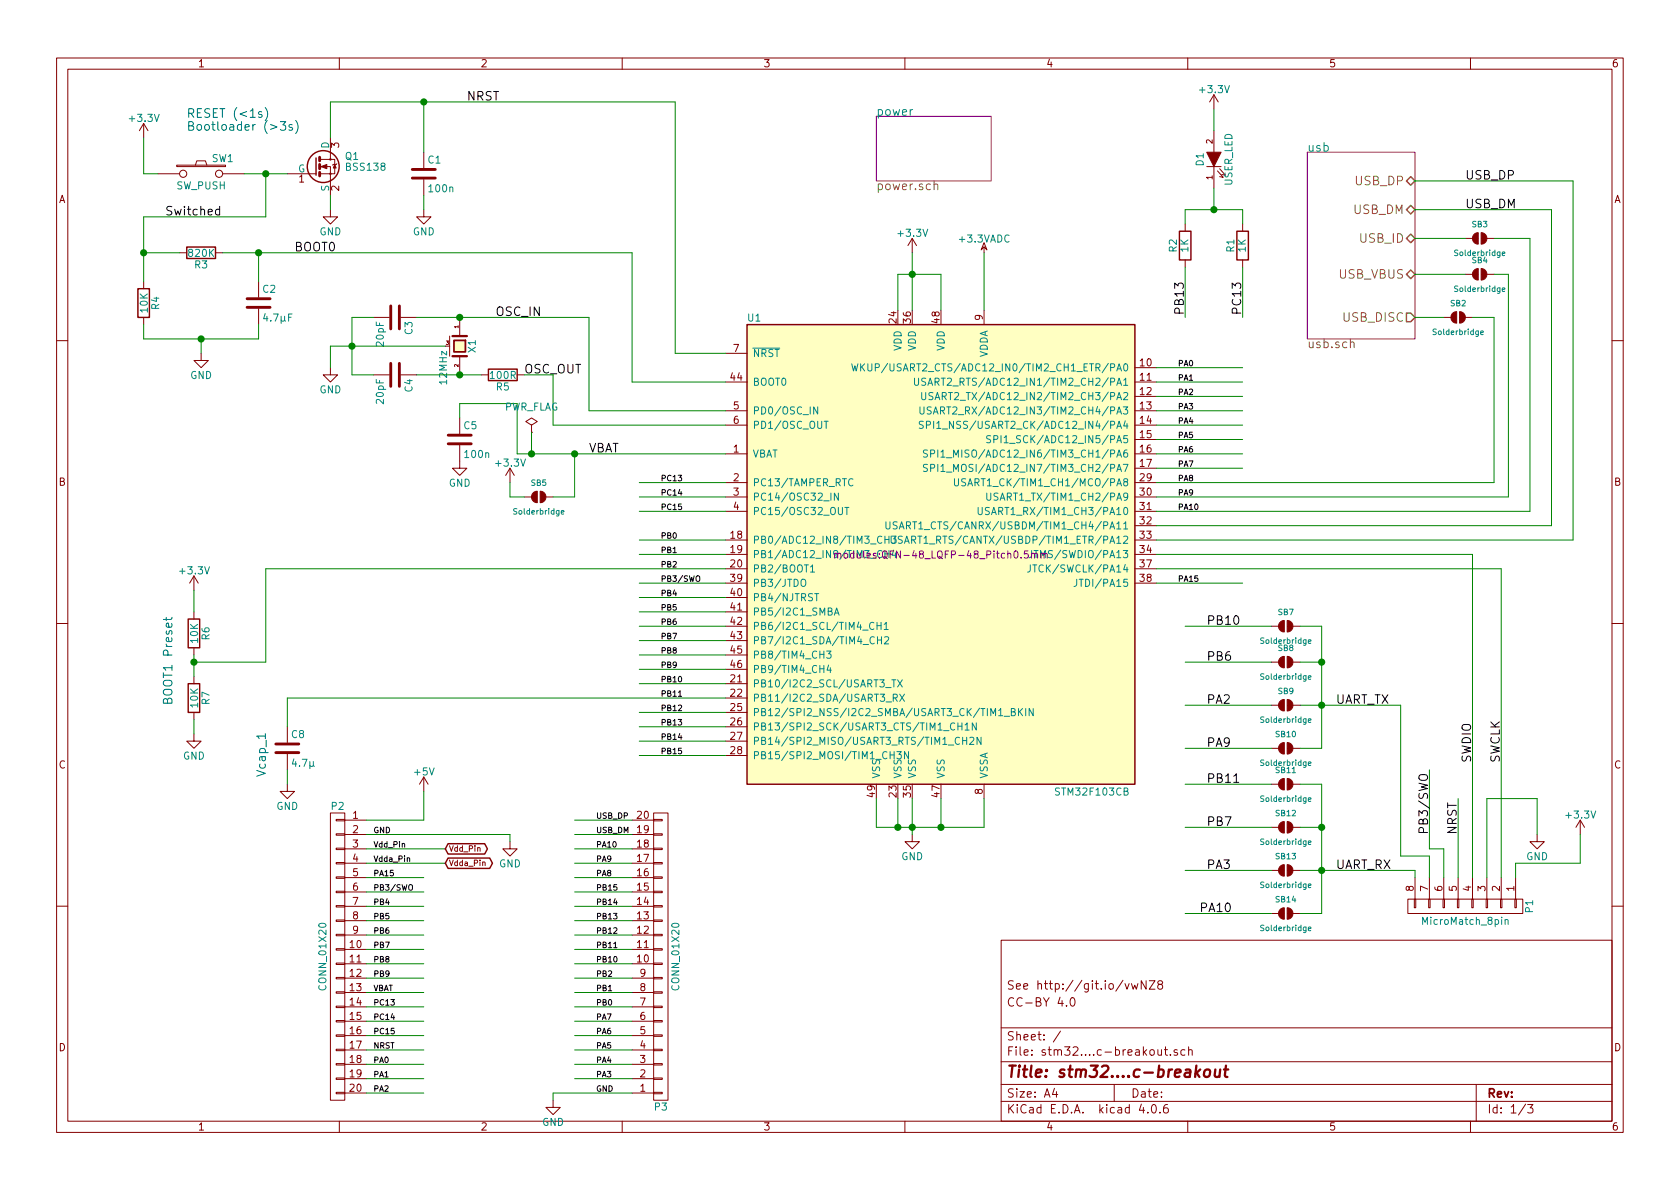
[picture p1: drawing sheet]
EESchema Schematic File Version 2
LIBS:bat54
LIBS:solderbridge
LIBS:ip4220cz6
LIBS:stm32....c-breakout
EELAYER 25 0
EELAYER END
$Descr A4 11693 8268
encoding utf-8
Sheet 1 3
Title "stm32....c-breakout"
Date ""
Rev ""
Comp ""
Comment1 "CC-BY 4.0"
Comment2 "See http://git.io/vwNZ8"
Comment3 ""
Comment4 ""
$EndDescr
$Comp
L STM32F103CB-RESCUE-stm32-lqfp48 U1
U 1 1
P 6550 3850
F 0 "U1" H 5250 5500 50  0000 C CNN
F 1 "STM32F103CB" H 7600 2200 50  0000 C CNN
F 2 "modules:QFN-48_LQFP-48_Pitch0.5mm" H 6550 3850 50  0000 C CNN
F 3 "" H 6550 3850 50  0000 C CNN
	1    6550 3850
	1    0    0    -1  
$EndComp
$Comp
L +3.3V #PWR01
U 1 1
P 1000 950
F 0 "#PWR01" H 1000 800 50  0001 C CNN
F 1 "+3.3V" H 1000 1090 50  0000 C CNN
F 2 "" H 1000 950 50  0000 C CNN
F 3 "" H 1000 950 50  0000 C CNN
	1    1000 950 
	1    0    0    -1  
$EndComp
$Comp
L SW_PUSH SW1
U 1 1
P 1400 1200
F 0 "SW1" H 1550 1310 50  0000 C CNN
F 1 "SW_PUSH" H 1400 1120 50  0000 C CNN
F 2 "modules:Push-Button-SMD-6.0x3.5mm" H 1400 1200 50  0001 C CNN
F 3 "" H 1400 1200 50  0000 C CNN
	1    1400 1200
	1    0    0    -1  
$EndComp
$Comp
L BSS138 Q1
U 1 1
P 2200 1150
F 0 "Q1" H 2400 1225 50  0000 L CNN
F 1 "BSS138" H 2400 1150 50  0000 L CNN
F 2 "modules:SOT-23" H 2400 1075 50  0001 L CIN
F 3 "" H 2200 1150 50  0000 L CNN
	1    2200 1150
	1    0    0    -1  
$EndComp
$Comp
L C C1
U 1 1
P 2950 1200
F 0 "C1" H 2975 1300 50  0000 L CNN
F 1 "100n" H 2975 1100 50  0000 L CNN
F 2 "modules:SMD0603-wide-C" H 2988 1050 50  0001 C CNN
F 3 "" H 2950 1200 50  0000 C CNN
	1    2950 1200
	1    0    0    -1  
$EndComp
$Comp
L R R3
U 1 1
P 1400 1750
F 0 "R3" V 1480 1750 50  0000 C CNN
F 1 "820K" V 1400 1750 50  0000 C CNN
F 2 "modules:SMD0603-wide-R" V 1330 1750 50  0001 C CNN
F 3 "" H 1400 1750 50  0000 C CNN
	1    1400 1750
	0    1    1    0   
$EndComp
$Comp
L R R4
U 1 1
P 1000 2100
F 0 "R4" V 1080 2100 50  0000 C CNN
F 1 "10K" V 1000 2100 50  0000 C CNN
F 2 "modules:SMD0603-wide-R" V 930 2100 50  0001 C CNN
F 3 "" H 1000 2100 50  0000 C CNN
	1    1000 2100
	1    0    0    -1  
$EndComp
$Comp
L C C2
U 1 1
P 1800 2100
F 0 "C2" H 1825 2200 50  0000 L CNN
F 1 "4.7µF" H 1825 2000 50  0000 L CNN
F 2 "modules:SMD0805-wide-C" H 1838 1950 50  0001 C CNN
F 3 "" H 1800 2100 50  0000 C CNN
	1    1800 2100
	1    0    0    -1  
$EndComp
$Comp
L GND #PWR02
U 1 1
P 1400 2450
F 0 "#PWR02" H 1400 2200 50  0001 C CNN
F 1 "GND" H 1400 2300 50  0000 C CNN
F 2 "" H 1400 2450 50  0000 C CNN
F 3 "" H 1400 2450 50  0000 C CNN
	1    1400 2450
	1    0    0    -1  
$EndComp
$Comp
L GND #PWR03
U 1 1
P 2300 1450
F 0 "#PWR03" H 2300 1200 50  0001 C CNN
F 1 "GND" H 2300 1300 50  0000 C CNN
F 2 "" H 2300 1450 50  0000 C CNN
F 3 "" H 2300 1450 50  0000 C CNN
	1    2300 1450
	1    0    0    -1  
$EndComp
$Comp
L GND #PWR04
U 1 1
P 2950 1450
F 0 "#PWR04" H 2950 1200 50  0001 C CNN
F 1 "GND" H 2950 1300 50  0000 C CNN
F 2 "" H 2950 1450 50  0000 C CNN
F 3 "" H 2950 1450 50  0000 C CNN
	1    2950 1450
	1    0    0    -1  
$EndComp
Wire Wire Line
	1000 950  1000 1200
Wire Wire Line
	1000 1200 1100 1200
Wire Wire Line
	1700 1200 2000 1200
Wire Wire Line
	2300 1350 2300 1450
Wire Wire Line
	2950 1350 2950 1450
Wire Wire Line
	1850 1200 1850 1500
Wire Wire Line
	1850 1500 1000 1500
Wire Wire Line
	1000 1500 1000 1950
Connection ~ 1850 1200
Wire Wire Line
	1250 1750 1000 1750
Connection ~ 1000 1750
Wire Wire Line
	1550 1750 4400 1750
Wire Wire Line
	1800 1750 1800 1950
Wire Wire Line
	1000 2250 1000 2350
Wire Wire Line
	1000 2350 1800 2350
Wire Wire Line
	1400 2350 1400 2450
Wire Wire Line
	1800 2350 1800 2250
Connection ~ 1400 2350
Text Label 1150 1500 0    60   ~ 0
Switched
Wire Wire Line
	4400 2650 5050 2650
Connection ~ 1800 1750
Text Label 2050 1750 0    60   ~ 0
BOOT0
Wire Wire Line
	4700 2450 5050 2450
Wire Wire Line
	2300 700  4700 700 
Wire Wire Line
	2950 700  2950 1050
Wire Wire Line
	2300 700  2300 950 
Connection ~ 2950 700 
Text Label 3250 700  0    60   ~ 0
NRST
$Comp
L CRYSTAL_SMD X1
U 1 1
P 3200 2400
F 0 "X1" H 3200 2490 50  0000 C CNN
F 1 "12MHz" H 3230 2290 50  0000 L CNN
F 2 "modules:smd-xtal-3225" H 3200 2400 50  0001 C CNN
F 3 "" H 3200 2400 50  0000 C CNN
	1    3200 2400
	0    1    1    0   
$EndComp
$Comp
L R R5
U 1 1
P 3500 2600
F 0 "R5" V 3580 2600 50  0000 C CNN
F 1 "100R" V 3500 2600 50  0000 C CNN
F 2 "modules:SMD0603-wide-R" V 3430 2600 50  0001 C CNN
F 3 "" H 3500 2600 50  0000 C CNN
	1    3500 2600
	0    1    1    0   
$EndComp
$Comp
L C C3
U 1 1
P 2750 2200
F 0 "C3" H 2775 2300 50  0000 L CNN
F 1 "20pF" H 2775 2100 50  0000 L CNN
F 2 "modules:SMD0603-wide-C" H 2788 2050 50  0001 C CNN
F 3 "" H 2750 2200 50  0000 C CNN
	1    2750 2200
	0    1    1    0   
$EndComp
$Comp
L C C4
U 1 1
P 2750 2600
F 0 "C4" H 2775 2700 50  0000 L CNN
F 1 "20pF" H 2775 2500 50  0000 L CNN
F 2 "modules:SMD0603-wide-C" H 2788 2450 50  0001 C CNN
F 3 "" H 2750 2600 50  0000 C CNN
	1    2750 2600
	0    1    1    0   
$EndComp
$Comp
L GND #PWR05
U 1 1
P 2300 2550
F 0 "#PWR05" H 2300 2300 50  0001 C CNN
F 1 "GND" H 2300 2400 50  0000 C CNN
F 2 "" H 2300 2550 50  0000 C CNN
F 3 "" H 2300 2550 50  0000 C CNN
	1    2300 2550
	1    0    0    -1  
$EndComp
Wire Wire Line
	3850 2600 3650 2600
Wire Wire Line
	2900 2600 3350 2600
Connection ~ 3200 2600
Wire Wire Line
	2450 2600 2600 2600
Wire Wire Line
	2450 2200 2450 2600
Wire Wire Line
	2450 2200 2600 2200
Wire Wire Line
	2300 2550 2300 2400
Wire Wire Line
	2300 2400 3100 2400
Connection ~ 2450 2400
Wire Wire Line
	2900 2200 4100 2200
Connection ~ 3200 2200
$Sheet
S 6100 800  800  450 
U 571CCFEC
F0 "power" 60
F1 "power.sch" 60
$EndSheet
$Comp
L +3.3V #PWR06
U 1 1
P 6350 1750
F 0 "#PWR06" H 6350 1600 50  0001 C CNN
F 1 "+3.3V" H 6350 1890 50  0000 C CNN
F 2 "" H 6350 1750 50  0000 C CNN
F 3 "" H 6350 1750 50  0000 C CNN
	1    6350 1750
	1    0    0    -1  
$EndComp
Wire Wire Line
	6250 2150 6250 1900
Wire Wire Line
	6250 1900 6550 1900
Wire Wire Line
	6350 1750 6350 2150
Connection ~ 6350 1900
Wire Wire Line
	6550 1900 6550 2150
$Comp
L +3.3VADC #PWR07
U 1 1
P 6850 1750
F 0 "#PWR07" H 7000 1700 50  0001 C CNN
F 1 "+3.3VADC" H 6850 1850 50  0000 C CNN
F 2 "" H 6850 1750 50  0000 C CNN
F 3 "" H 6850 1750 50  0000 C CNN
	1    6850 1750
	1    0    0    -1  
$EndComp
Wire Wire Line
	6850 1750 6850 2150
$Comp
L GND #PWR08
U 1 1
P 6350 5800
F 0 "#PWR08" H 6350 5550 50  0001 C CNN
F 1 "GND" H 6350 5650 50  0000 C CNN
F 2 "" H 6350 5800 50  0000 C CNN
F 3 "" H 6350 5800 50  0000 C CNN
	1    6350 5800
	1    0    0    -1  
$EndComp
Wire Wire Line
	6350 5550 6350 5800
Wire Wire Line
	6100 5750 6850 5750
Wire Wire Line
	6250 5750 6250 5550
Connection ~ 6350 5750
Wire Wire Line
	6550 5750 6550 5550
$Comp
L CONN_01X08 P1
U 1 1
P 10200 6300
F 0 "P1" H 10200 6750 50  0000 C CNN
F 1 "MicroMatch_8pin" V 10300 6300 50  0000 C CNN
F 2 "Connectors_Micro-MaTch:Conn-Micromatch-SMD-8" H 10200 6300 50  0001 C CNN
F 3 "" H 10200 6300 50  0000 C CNN
	1    10200 6300
	0    1    1    0   
$EndComp
$Comp
L +3.3V #PWR09
U 1 1
P 11000 5800
F 0 "#PWR09" H 11000 5650 50  0001 C CNN
F 1 "+3.3V" H 11000 5940 50  0000 C CNN
F 2 "" H 11000 5800 50  0000 C CNN
F 3 "" H 11000 5800 50  0000 C CNN
	1    11000 5800
	1    0    0    -1  
$EndComp
Wire Wire Line
	11000 5800 11000 6000
Wire Wire Line
	11000 6000 10550 6000
Wire Wire Line
	10550 6000 10550 6100
$Comp
L GND #PWR010
U 1 1
P 10700 5800
F 0 "#PWR010" H 10700 5550 50  0001 C CNN
F 1 "GND" H 10700 5650 50  0000 C CNN
F 2 "" H 10700 5800 50  0000 C CNN
F 3 "" H 10700 5800 50  0000 C CNN
	1    10700 5800
	1    0    0    -1  
$EndComp
Wire Wire Line
	10350 6100 10350 5550
Wire Wire Line
	10350 5550 10700 5550
Wire Wire Line
	10700 5550 10700 5800
Wire Wire Line
	10450 3950 10450 6100
Text Label 10450 5300 1    60   ~ 0
SWCLK
Wire Wire Line
	10250 3850 10250 6100
Text Label 10250 5300 1    60   ~ 0
SWDIO
Wire Wire Line
	10150 6100 10150 5550
Text Label 10150 5800 1    60   ~ 0
NRST
Wire Wire Line
	10050 6100 10050 5900
Wire Wire Line
	10050 5900 9950 5900
Wire Wire Line
	9950 5900 9950 5350
Text Label 9950 5800 1    60   ~ 0
PB3/SWO
Wire Wire Line
	9850 6050 9850 6100
Wire Wire Line
	9050 6050 9850 6050
Wire Wire Line
	9950 6100 9950 5950
Wire Wire Line
	9950 5950 9750 5950
Wire Wire Line
	9750 5950 9750 4900
Wire Wire Line
	9750 4900 9050 4900
Text Label 9300 4900 0    60   ~ 0
UART_TX
Text Label 9300 6050 0    60   ~ 0
UART_RX
$Comp
L Solderbridge SB13
U 1 1
P 8950 6050
F 0 "SB13" H 8950 6150 39  0000 C CNN
F 1 "Solderbridge" H 8950 5950 39  0000 C CNN
F 2 "modules:Solderbridge" H 8950 6050 60  0001 C CNN
F 3 "" H 8950 6050 60  0000 C CNN
	1    8950 6050
	1    0    0    -1  
$EndComp
$Comp
L Solderbridge SB14
U 1 1
P 8950 6350
F 0 "SB14" H 8950 6450 39  0000 C CNN
F 1 "Solderbridge" H 8950 6250 39  0000 C CNN
F 2 "modules:Solderbridge" H 8950 6350 60  0001 C CNN
F 3 "" H 8950 6350 60  0000 C CNN
	1    8950 6350
	1    0    0    -1  
$EndComp
$Comp
L Solderbridge SB12
U 1 1
P 8950 5750
F 0 "SB12" H 8950 5850 39  0000 C CNN
F 1 "Solderbridge" H 8950 5650 39  0000 C CNN
F 2 "modules:Solderbridge" H 8950 5750 60  0001 C CNN
F 3 "" H 8950 5750 60  0000 C CNN
	1    8950 5750
	1    0    0    -1  
$EndComp
Wire Wire Line
	9050 5750 9200 5750
Wire Wire Line
	9200 5450 9200 6350
Connection ~ 9200 6050
Wire Wire Line
	9200 6350 9050 6350
$Comp
L Solderbridge SB10
U 1 1
P 8950 5200
F 0 "SB10" H 8950 5300 39  0000 C CNN
F 1 "Solderbridge" H 8950 5100 39  0000 C CNN
F 2 "modules:Solderbridge" H 8950 5200 60  0001 C CNN
F 3 "" H 8950 5200 60  0000 C CNN
	1    8950 5200
	1    0    0    -1  
$EndComp
$Comp
L Solderbridge SB9
U 1 1
P 8950 4900
F 0 "SB9" H 8950 5000 39  0000 C CNN
F 1 "Solderbridge" H 8950 4800 39  0000 C CNN
F 2 "modules:Solderbridge" H 8950 4900 60  0001 C CNN
F 3 "" H 8950 4900 60  0000 C CNN
	1    8950 4900
	1    0    0    -1  
$EndComp
$Comp
L Solderbridge SB8
U 1 1
P 8950 4600
F 0 "SB8" H 8950 4700 39  0000 C CNN
F 1 "Solderbridge" H 8950 4500 39  0000 C CNN
F 2 "modules:Solderbridge" H 8950 4600 60  0001 C CNN
F 3 "" H 8950 4600 60  0000 C CNN
	1    8950 4600
	1    0    0    -1  
$EndComp
Wire Wire Line
	9200 5200 9050 5200
Wire Wire Line
	9200 4350 9200 5200
Connection ~ 9200 4900
Wire Wire Line
	9050 4600 9200 4600
Wire Wire Line
	8250 6350 8850 6350
Wire Wire Line
	8850 6050 8250 6050
Wire Wire Line
	8850 5750 8250 5750
Wire Wire Line
	8850 5200 8250 5200
Wire Wire Line
	8850 4900 8250 4900
Wire Wire Line
	8850 4600 8250 4600
Text Label 8350 6350 0    60   ~ 0
PA10
Text Label 8400 5200 0    60   ~ 0
PA9
Text Label 8400 4900 0    60   ~ 0
PA2
Text Label 8400 6050 0    60   ~ 0
PA3
Wire Wire Line
	8050 3950 10450 3950
Wire Wire Line
	8050 3850 10250 3850
$Comp
L Solderbridge SB11
U 1 1
P 8950 5450
F 0 "SB11" H 8950 5550 39  0000 C CNN
F 1 "Solderbridge" H 8950 5350 39  0000 C CNN
F 2 "modules:Solderbridge" H 8950 5450 60  0001 C CNN
F 3 "" H 8950 5450 60  0000 C CNN
	1    8950 5450
	1    0    0    -1  
$EndComp
Wire Wire Line
	9050 5450 9200 5450
Connection ~ 9200 5750
Wire Wire Line
	8850 5450 8250 5450
$Comp
L Solderbridge SB7
U 1 1
P 8950 4350
F 0 "SB7" H 8950 4450 39  0000 C CNN
F 1 "Solderbridge" H 8950 4250 39  0000 C CNN
F 2 "modules:Solderbridge" H 8950 4350 60  0001 C CNN
F 3 "" H 8950 4350 60  0000 C CNN
	1    8950 4350
	1    0    0    -1  
$EndComp
Wire Wire Line
	9050 4350 9200 4350
Connection ~ 9200 4600
Wire Wire Line
	8850 4350 8250 4350
Text Label 8400 4600 0    60   ~ 0
PB6
Text Label 8400 5750 0    60   ~ 0
PB7
Text Label 8400 4350 0    60   ~ 0
PB10
Text Label 8400 5450 0    60   ~ 0
PB11
Wire Wire Line
	4400 1750 4400 2650
Wire Wire Line
	4700 700  4700 2450
Wire Wire Line
	5050 2850 4100 2850
Wire Wire Line
	4100 2850 4100 2200
Wire Wire Line
	3850 2600 3850 2950
Wire Wire Line
	3850 2950 5050 2950
Text Label 3450 2200 0    60   ~ 0
OSC_IN
Text Label 3650 2600 0    60   ~ 0
OSC_OUT
Wire Wire Line
	10800 3650 8050 3650
Wire Wire Line
	10950 3750 8050 3750
$Sheet
S 9100 1050 750  1300
U 571D62E9
F0 "usb" 60
F1 "usb.sch" 60
F2 "USB_DM" B R 9850 1450 60 
F3 "USB_DP" B R 9850 1250 60 
F4 "USB_VBUS" B R 9850 1900 60 
F5 "USB_ID" B R 9850 1650 60 
F6 "USB_DISC" O R 9850 2200 60 
$EndSheet
Wire Wire Line
	10950 1250 9850 1250
Wire Wire Line
	9850 1450 10800 1450
$Comp
L Solderbridge SB3
U 1 1
P 10300 1650
F 0 "SB3" H 10300 1750 39  0000 C CNN
F 1 "Solderbridge" H 10300 1550 39  0000 C CNN
F 2 "modules:Solderbridge" H 10300 1650 60  0001 C CNN
F 3 "" H 10300 1650 60  0000 C CNN
	1    10300 1650
	1    0    0    -1  
$EndComp
Wire Wire Line
	9850 1650 10200 1650
Wire Wire Line
	10400 1650 10650 1650
$Comp
L Solderbridge SB4
U 1 1
P 10300 1900
F 0 "SB4" H 10300 2000 39  0000 C CNN
F 1 "Solderbridge" H 10300 1800 39  0000 C CNN
F 2 "modules:Solderbridge" H 10300 1900 60  0001 C CNN
F 3 "" H 10300 1900 60  0000 C CNN
	1    10300 1900
	1    0    0    -1  
$EndComp
Wire Wire Line
	9850 1900 10200 1900
Wire Wire Line
	10650 3550 8050 3550
Wire Wire Line
	8050 3450 10500 3450
Wire Wire Line
	10500 1900 10400 1900
$Comp
L C C5
U 1 1
P 3200 3050
F 0 "C5" H 3225 3150 50  0000 L CNN
F 1 "100n" H 3225 2950 50  0000 L CNN
F 2 "modules:SMD0603-wide-C" H 3238 2900 50  0001 C CNN
F 3 "" H 3200 3050 50  0000 C CNN
	1    3200 3050
	1    0    0    -1  
$EndComp
$Comp
L GND #PWR011
U 1 1
P 3200 3200
F 0 "#PWR011" H 3200 2950 50  0001 C CNN
F 1 "GND" H 3200 3050 50  0000 C CNN
F 2 "" H 3200 3200 50  0000 C CNN
F 3 "" H 3200 3200 50  0000 C CNN
	1    3200 3200
	1    0    0    -1  
$EndComp
Wire Wire Line
	3600 3150 5050 3150
Wire Wire Line
	3600 3150 3600 2800
Wire Wire Line
	3600 2800 3200 2800
Wire Wire Line
	3200 2800 3200 2900
Wire Wire Line
	5050 3950 1850 3950
$Comp
L +3.3V #PWR012
U 1 1
P 1350 4100
F 0 "#PWR012" H 1350 3950 50  0001 C CNN
F 1 "+3.3V" H 1350 4240 50  0000 C CNN
F 2 "" H 1350 4100 50  0000 C CNN
F 3 "" H 1350 4100 50  0000 C CNN
	1    1350 4100
	1    0    0    -1  
$EndComp
$Comp
L R R6
U 1 1
P 1350 4400
F 0 "R6" V 1430 4400 50  0000 C CNN
F 1 "10K" V 1350 4400 50  0000 C CNN
F 2 "modules:SMD0603-wide-R" V 1280 4400 50  0001 C CNN
F 3 "" H 1350 4400 50  0000 C CNN
	1    1350 4400
	1    0    0    -1  
$EndComp
$Comp
L R R7
U 1 1
P 1350 4850
F 0 "R7" V 1430 4850 50  0000 C CNN
F 1 "10K" V 1350 4850 50  0000 C CNN
F 2 "modules:SMD0603-wide-R" V 1280 4850 50  0001 C CNN
F 3 "" H 1350 4850 50  0000 C CNN
	1    1350 4850
	1    0    0    -1  
$EndComp
$Comp
L GND #PWR013
U 1 1
P 1350 5100
F 0 "#PWR013" H 1350 4850 50  0001 C CNN
F 1 "GND" H 1350 4950 50  0000 C CNN
F 2 "" H 1350 5100 50  0000 C CNN
F 3 "" H 1350 5100 50  0000 C CNN
	1    1350 5100
	1    0    0    -1  
$EndComp
Wire Wire Line
	1350 5100 1350 5000
Wire Wire Line
	1350 4550 1350 4700
Wire Wire Line
	1350 4250 1350 4100
Wire Wire Line
	1350 4600 1850 4600
Wire Wire Line
	1850 4600 1850 3950
Connection ~ 1350 4600
$Comp
L C C8
U 1 1
P 2000 5200
F 0 "C8" H 2025 5300 50  0000 L CNN
F 1 "4.7µ" H 2025 5100 50  0000 L CNN
F 2 "modules:SMD0805-wide-C" H 2038 5050 50  0001 C CNN
F 3 "" H 2000 5200 50  0000 C CNN
	1    2000 5200
	1    0    0    -1  
$EndComp
$Comp
L GND #PWR014
U 1 1
P 2000 5450
F 0 "#PWR014" H 2000 5200 50  0001 C CNN
F 1 "GND" H 2000 5300 50  0000 C CNN
F 2 "" H 2000 5450 50  0000 C CNN
F 3 "" H 2000 5450 50  0000 C CNN
	1    2000 5450
	1    0    0    -1  
$EndComp
Wire Wire Line
	2000 5450 2000 5350
Wire Wire Line
	5050 4850 2000 4850
Wire Wire Line
	2000 4850 2000 5050
$Comp
L LED-RESCUE-stm32-lqfp48 D1
U 1 1
P 8450 1100
F 0 "D1" H 8450 1200 50  0000 C CNN
F 1 "USER_LED" H 8450 1000 50  0000 C CNN
F 2 "modules:SMD0603-wide-diode" H 8450 1100 50  0001 C CNN
F 3 "" H 8450 1100 50  0000 C CNN
	1    8450 1100
	0    -1   -1   0   
$EndComp
Wire Wire Line
	8450 750  8450 900 
$Comp
L R R1
U 1 1
P 8650 1700
F 0 "R1" V 8730 1700 50  0000 C CNN
F 1 "1K" V 8650 1700 50  0000 C CNN
F 2 "modules:SMD0603-wide-R" V 8580 1700 50  0001 C CNN
F 3 "" H 8650 1700 50  0000 C CNN
	1    8650 1700
	-1   0    0    1   
$EndComp
$Comp
L R R2
U 1 1
P 8250 1700
F 0 "R2" V 8330 1700 50  0000 C CNN
F 1 "1K" V 8250 1700 50  0000 C CNN
F 2 "modules:SMD0603-wide-R" V 8180 1700 50  0001 C CNN
F 3 "" H 8250 1700 50  0000 C CNN
	1    8250 1700
	-1   0    0    1   
$EndComp
Wire Wire Line
	8650 1550 8650 1450
Wire Wire Line
	8650 1450 8250 1450
Wire Wire Line
	8450 1450 8450 1300
Wire Wire Line
	8250 1450 8250 1550
Connection ~ 8450 1450
Wire Wire Line
	8650 1850 8650 2200
Wire Wire Line
	8250 1850 8250 2200
Text Label 8650 1950 3    60   ~ 0
PC13
Text Label 8250 1950 3    60   ~ 0
PB13
Text Label 4100 3150 0    60   ~ 0
VBAT
Wire Wire Line
	10650 1650 10650 3550
Wire Wire Line
	10500 3450 10500 1900
Wire Wire Line
	5050 3750 4450 3750
Wire Wire Line
	5050 3850 4450 3850
Wire Wire Line
	5050 3350 4450 3350
Wire Wire Line
	5050 4050 4450 4050
Wire Wire Line
	5050 4150 4450 4150
Wire Wire Line
	5050 4250 4450 4250
Wire Wire Line
	5050 4350 4450 4350
Wire Wire Line
	5050 4450 4450 4450
Wire Wire Line
	5050 4550 4450 4550
Wire Wire Line
	5050 4650 4450 4650
Wire Wire Line
	5050 4750 4450 4750
Wire Wire Line
	5050 4950 4450 4950
Wire Wire Line
	4450 5050 5050 5050
Wire Wire Line
	5050 5150 4450 5150
Wire Wire Line
	4450 5250 5050 5250
Text Notes 1850 5400 1    60   ~ 0
Vcap_1
Text Notes 1200 4900 1    60   ~ 0
BOOT1 Preset
Text Label 4600 3350 0    39   ~ 0
PC13
Text Label 4600 3750 0    39   ~ 0
PB0
Text Label 4600 3850 0    39   ~ 0
PB1
Text Label 4600 3950 0    39   ~ 0
PB2
Text Label 4600 4050 0    39   ~ 0
PB3/SWO
Text Label 4600 4150 0    39   ~ 0
PB4
Text Label 4600 4250 0    39   ~ 0
PB5
Text Label 4600 4350 0    39   ~ 0
PB6
Text Label 4600 4450 0    39   ~ 0
PB7
Text Label 4600 4550 0    39   ~ 0
PB8
Text Label 4600 4650 0    39   ~ 0
PB9
Text Label 4600 4750 0    39   ~ 0
PB10
Text Label 4600 4850 0    39   ~ 0
PB11
Text Label 4600 4950 0    39   ~ 0
PB12
Text Label 4600 5050 0    39   ~ 0
PB13
Text Label 4600 5150 0    39   ~ 0
PB14
Text Label 4600 5250 0    39   ~ 0
PB15
Wire Wire Line
	8050 2550 8650 2550
Wire Wire Line
	8050 2650 8650 2650
Wire Wire Line
	8050 2750 8650 2750
Wire Wire Line
	8050 2850 8650 2850
Wire Wire Line
	8050 2950 8650 2950
Wire Wire Line
	8050 3050 8650 3050
Wire Wire Line
	8050 3150 8650 3150
Wire Wire Line
	8050 3250 8650 3250
Wire Wire Line
	10400 3350 8050 3350
Wire Wire Line
	8050 4050 8650 4050
Text Label 8200 2550 0    39   ~ 0
PA0
Text Label 8200 2650 0    39   ~ 0
PA1
Text Label 8200 2750 0    39   ~ 0
PA2
Text Label 8200 2850 0    39   ~ 0
PA3
Text Label 8200 2950 0    39   ~ 0
PA4
Text Label 8200 3050 0    39   ~ 0
PA5
Text Label 8200 3150 0    39   ~ 0
PA6
Text Label 8200 3250 0    39   ~ 0
PA7
Text Label 8200 3350 0    39   ~ 0
PA8
Text Label 8200 3450 0    39   ~ 0
PA9
Text Label 8200 3550 0    39   ~ 0
PA10
Text Label 8200 4050 0    39   ~ 0
PA15
$Comp
L CONN_01X20 P2
U 1 1
P 2350 6650
F 0 "P2" H 2350 7700 50  0000 C CNN
F 1 "CONN_01X20" V 2450 6650 50  0000 C CNN
F 2 "Pin_Headers:Pin_Header_Straight_1x20" H 2350 6650 50  0001 C CNN
F 3 "" H 2350 6650 50  0000 C CNN
	1    2350 6650
	-1   0    0    -1  
$EndComp
Wire Wire Line
	2550 5700 2950 5700
Wire Wire Line
	2550 5800 3550 5800
Wire Wire Line
	2550 5900 3100 5900
Wire Wire Line
	2550 6000 3100 6000
Wire Wire Line
	2550 6100 2950 6100
Wire Wire Line
	2550 6200 2950 6200
Wire Wire Line
	2550 6300 2950 6300
Wire Wire Line
	2550 6400 2950 6400
Wire Wire Line
	2550 6500 2950 6500
Wire Wire Line
	2550 6800 2950 6800
Wire Wire Line
	2550 6900 2950 6900
Wire Wire Line
	2550 7000 2950 7000
Wire Wire Line
	2550 7100 2950 7100
Wire Wire Line
	2550 7200 2950 7200
Wire Wire Line
	2550 7500 2950 7500
Wire Wire Line
	2550 7600 2950 7600
$Comp
L CONN_01X20 P3
U 1 1
P 4600 6650
F 0 "P3" H 4600 7700 50  0000 C CNN
F 1 "CONN_01X20" V 4700 6650 50  0000 C CNN
F 2 "Pin_Headers:Pin_Header_Straight_1x20" H 4600 6650 50  0001 C CNN
F 3 "" H 4600 6650 50  0000 C CNN
	1    4600 6650
	1    0    0    1   
$EndComp
Wire Wire Line
	3850 7600 4400 7600
Wire Wire Line
	4400 7500 4000 7500
Wire Wire Line
	4400 7400 4000 7400
Wire Wire Line
	4400 7300 4000 7300
Wire Wire Line
	4400 7200 4000 7200
Wire Wire Line
	4400 7100 4000 7100
Wire Wire Line
	4400 7000 4000 7000
Wire Wire Line
	4400 6900 4000 6900
Wire Wire Line
	4400 6800 4000 6800
Wire Wire Line
	4400 6700 4000 6700
Wire Wire Line
	4400 6600 4000 6600
Wire Wire Line
	4400 6500 4000 6500
Wire Wire Line
	4400 6400 4000 6400
Wire Wire Line
	4400 6300 4000 6300
Wire Wire Line
	4400 6200 4000 6200
Wire Wire Line
	4400 6100 4000 6100
Wire Wire Line
	4400 6000 4000 6000
Wire Wire Line
	4400 5900 4000 5900
Wire Wire Line
	4400 5800 4000 5800
Wire Wire Line
	4400 5700 4000 5700
$Comp
L +5V #PWR015
U 1 1
P 2950 5500
F 0 "#PWR015" H 2950 5350 50  0001 C CNN
F 1 "+5V" H 2950 5640 50  0000 C CNN
F 2 "" H 2950 5500 50  0000 C CNN
F 3 "" H 2950 5500 50  0000 C CNN
	1    2950 5500
	1    0    0    -1  
$EndComp
Wire Wire Line
	2950 5700 2950 5500
Text Label 2600 6100 0    39   ~ 0
PA15
Text Label 2600 6200 0    39   ~ 0
PB3/SWO
Text Label 2600 6300 0    39   ~ 0
PB4
Text Label 2600 6400 0    39   ~ 0
PB5
Text Label 2600 6500 0    39   ~ 0
PB6
Text Label 2600 6600 0    39   ~ 0
PB7
Text Label 2600 6700 0    39   ~ 0
PB8
Text Label 2600 6800 0    39   ~ 0
PB9
Text Label 2600 5800 0    39   ~ 0
GND
Text Label 2600 5900 0    39   ~ 0
Vdd_Pin
Text Label 2600 6900 0    39   ~ 0
VBAT
Text Label 2600 7000 0    39   ~ 0
PC13
Text Label 2600 7100 0    39   ~ 0
PC14
Text Label 2600 7200 0    39   ~ 0
PC15
Text Label 2600 7300 0    39   ~ 0
NRST
Text Label 2600 6000 0    39   ~ 0
Vdda_Pin
Text Label 2600 7400 0    39   ~ 0
PA0
Text Label 2600 7500 0    39   ~ 0
PA1
Text Label 2600 7600 0    39   ~ 0
PA2
Text Label 4150 7500 0    39   ~ 0
PA3
Text Label 4150 7400 0    39   ~ 0
PA4
Text Label 4150 7300 0    39   ~ 0
PA5
Text Label 4150 7200 0    39   ~ 0
PA6
Text Label 4150 7100 0    39   ~ 0
PA7
Text Label 4150 7000 0    39   ~ 0
PB0
Text Label 4150 6900 0    39   ~ 0
PB1
Text Label 4150 6800 0    39   ~ 0
PB2
Text Label 4150 6700 0    39   ~ 0
PB10
Text Label 4150 6600 0    39   ~ 0
PB11
Text Label 4150 6500 0    39   ~ 0
PB12
Text Label 4150 6400 0    39   ~ 0
PB13
Text Label 4150 6300 0    39   ~ 0
PB14
Text Label 4150 6200 0    39   ~ 0
PB15
Text Label 4150 6100 0    39   ~ 0
PA8
Text Label 4150 6000 0    39   ~ 0
PA9
Text Label 4150 5900 0    39   ~ 0
PA10
Text Label 4150 5800 0    39   ~ 0
USB_DM
Text Label 4150 5700 0    39   ~ 0
USB_DP
$Comp
L GND #PWR016
U 1 1
P 3550 5850
F 0 "#PWR016" H 3550 5600 50  0001 C CNN
F 1 "GND" H 3550 5700 50  0000 C CNN
F 2 "" H 3550 5850 50  0000 C CNN
F 3 "" H 3550 5850 50  0000 C CNN
	1    3550 5850
	1    0    0    -1  
$EndComp
$Comp
L PWR_FLAG #FLG017
U 1 1
P 3700 3000
F 0 "#FLG017" H 3700 3095 50  0001 C CNN
F 1 "PWR_FLAG" H 3700 3180 50  0000 C CNN
F 2 "" H 3700 3000 50  0000 C CNN
F 3 "" H 3700 3000 50  0000 C CNN
	1    3700 3000
	1    0    0    -1  
$EndComp
Wire Wire Line
	3700 3000 3700 3150
Connection ~ 3700 3150
Text GLabel 3100 6000 2    39   BiDi ~ 0
Vdda_Pin
Text GLabel 3100 5900 2    39   BiDi ~ 0
Vdd_Pin
Wire Wire Line
	5050 3450 4450 3450
Wire Wire Line
	5050 3550 4450 3550
Text Label 4600 3450 0    39   ~ 0
PC14
Text Label 4600 3550 0    39   ~ 0
PC15
Wire Wire Line
	10800 1450 10800 3650
Wire Wire Line
	10950 3750 10950 1250
Text Label 10200 1250 0    60   ~ 0
USB_DP
Text Label 10200 1450 0    60   ~ 0
USB_DM
Wire Wire Line
	6850 5750 6850 5550
Connection ~ 6550 5750
Text Label 4150 7600 0    39   ~ 0
GND
Wire Wire Line
	2550 7400 2950 7400
Wire Wire Line
	2550 6600 2950 6600
Wire Wire Line
	2550 6700 2950 6700
Wire Wire Line
	3550 5800 3550 5850
$Comp
L GND #PWR018
U 1 1
P 3850 7650
F 0 "#PWR018" H 3850 7400 50  0001 C CNN
F 1 "GND" H 3850 7500 50  0000 C CNN
F 2 "" H 3850 7650 50  0000 C CNN
F 3 "" H 3850 7650 50  0000 C CNN
	1    3850 7650
	1    0    0    -1  
$EndComp
Wire Wire Line
	3850 7600 3850 7650
Wire Wire Line
	2550 7300 2950 7300
Wire Wire Line
	6100 5550 6100 5750
Connection ~ 6250 5750
Text Notes 1300 900  0    60   ~ 0
RESET (<1s)\nBootloader (>3s)
$Comp
L +3.3V #PWR019
U 1 1
P 8450 750
F 0 "#PWR019" H 8450 600 50  0001 C CNN
F 1 "+3.3V" H 8450 890 50  0000 C CNN
F 2 "" H 8450 750 50  0000 C CNN
F 3 "" H 8450 750 50  0000 C CNN
	1    8450 750 
	1    0    0    -1  
$EndComp
$Comp
L Solderbridge SB2
U 1 1
P 10150 2200
F 0 "SB2" H 10150 2300 39  0000 C CNN
F 1 "Solderbridge" H 10150 2100 39  0000 C CNN
F 2 "modules:Solderbridge" H 10150 2200 60  0001 C CNN
F 3 "" H 10150 2200 60  0000 C CNN
	1    10150 2200
	1    0    0    -1  
$EndComp
Wire Wire Line
	9850 2200 10050 2200
Wire Wire Line
	10250 2200 10400 2200
Wire Wire Line
	10400 2200 10400 3350
$Comp
L Solderbridge SB5
U 1 1
P 3750 3450
F 0 "SB5" H 3750 3550 39  0000 C CNN
F 1 "Solderbridge" H 3750 3350 39  0000 C CNN
F 2 "modules:Solderbridge" H 3750 3450 60  0001 C CNN
F 3 "" H 3750 3450 60  0000 C CNN
	1    3750 3450
	1    0    0    -1  
$EndComp
$Comp
L +3.3V #PWR020
U 1 1
P 3550 3350
F 0 "#PWR020" H 3550 3200 50  0001 C CNN
F 1 "+3.3V" H 3550 3490 50  0000 C CNN
F 2 "" H 3550 3350 50  0001 C CNN
F 3 "" H 3550 3350 50  0001 C CNN
	1    3550 3350
	1    0    0    -1  
$EndComp
Wire Wire Line
	3550 3350 3550 3450
Wire Wire Line
	3550 3450 3650 3450
Wire Wire Line
	3850 3450 4000 3450
Wire Wire Line
	4000 3450 4000 3150
Connection ~ 4000 3150
$EndSCHEMATC
